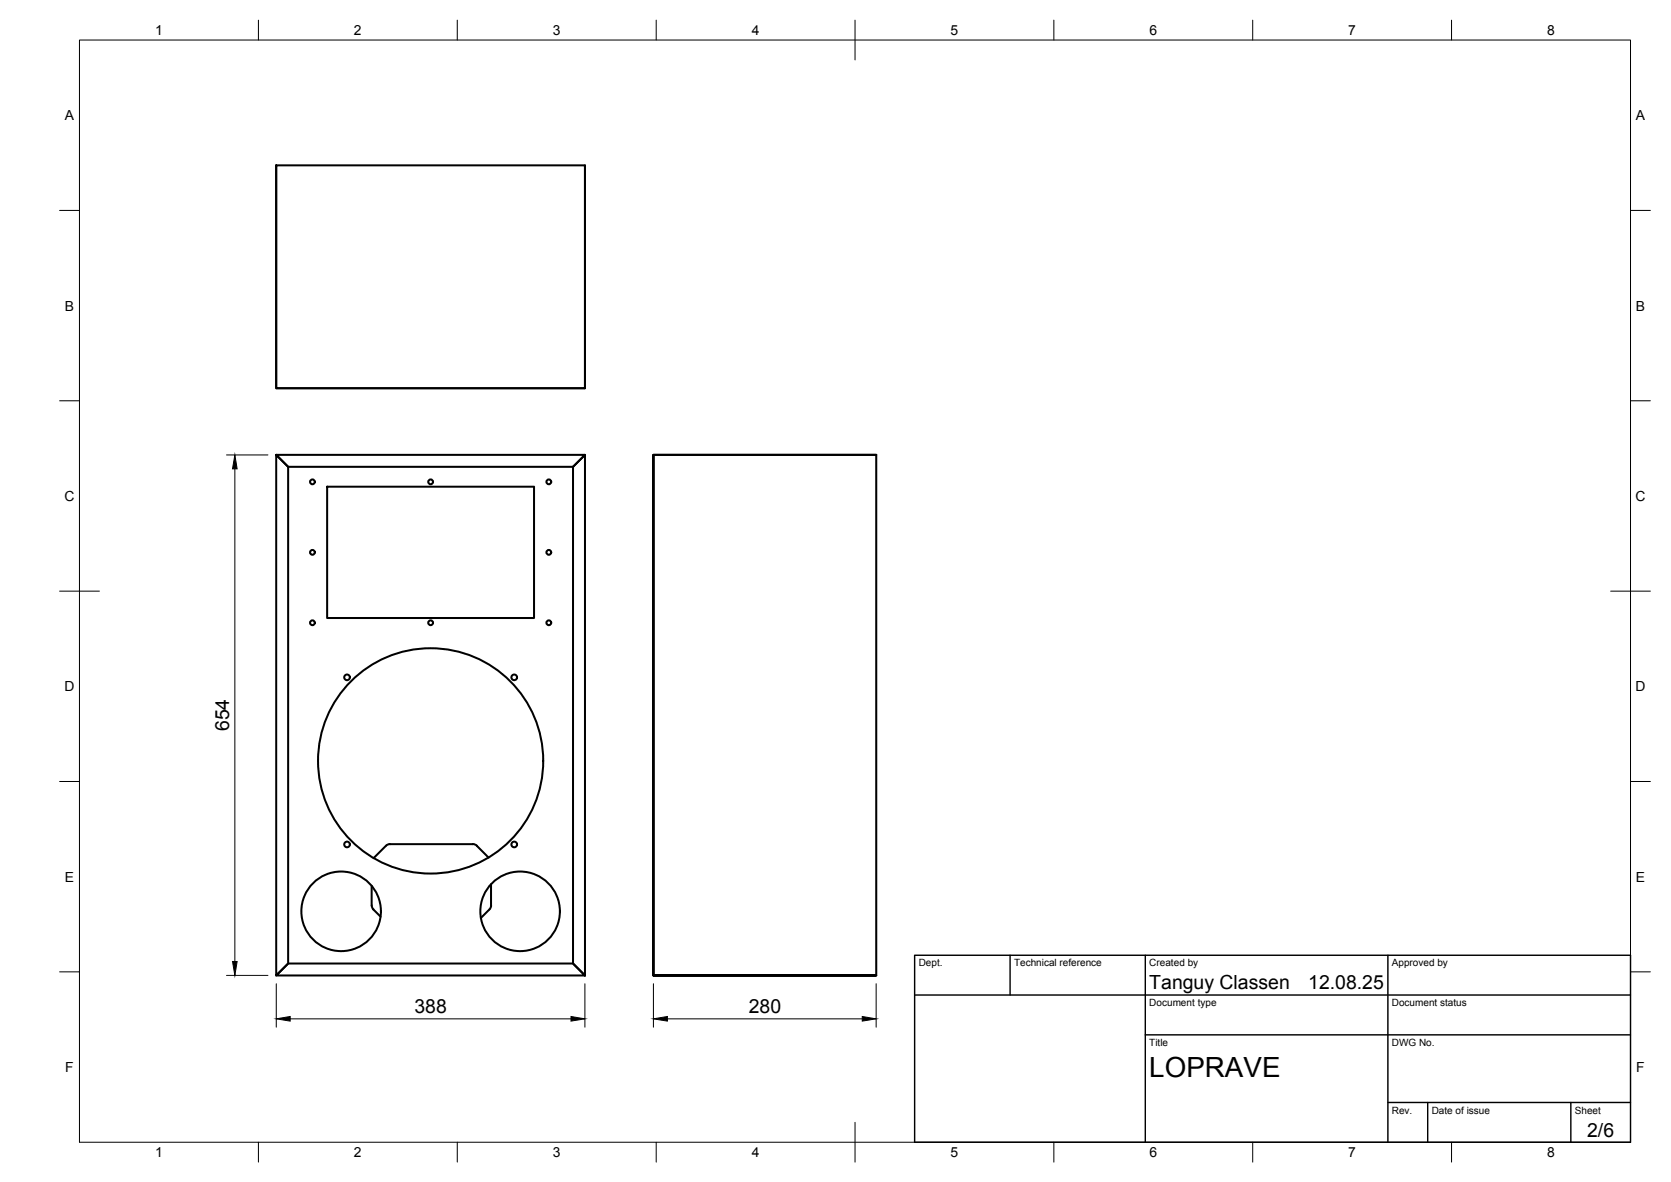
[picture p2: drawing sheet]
<svg xmlns="http://www.w3.org/2000/svg" width="420mm" height="297mm" viewBox="0 0 420 297" stroke-linecap="round" stroke-linejoin="round" font-family="sans-serif">
<!-- layer: Visible -->
<g fill="none" stroke="#000" stroke-width=".51">
<path d="M69.4 41.6h77.7v56h-77.7zM69.4 41.6v56h77.7v-56M69.4 114.3h77.7l-3 3h-71.6zM69.4 114.3l3.1 3v124.8l-3.1 3zM144.1 117.3l3-3v130.8l-3-3zM164.3 114.3v130.8v-130.8h56zM220.3 114.3v130.8h-56h56M82.3 122.3h52v33h-52zM98 212.1h20.9M98.1 212.1l-1 .4-3.2 3.2M118.9 212.1l1 .4 2.9 3M93.5 222.7v4.8l.4 1"/>
<path d="M93.9 228.5l1.8 1.8M123.5 222.2v5.6l-.4 .7-2.2 2.2M69.4 245.1l3.1-3h71.6l3 3z"/>
<circle cx="78.6" cy="138.8" r=".6"/>
<circle cx="78.6" cy="121.1" r=".6"/>
<circle cx="108.3" cy="121.1" r=".6"/>
<circle cx="138" cy="121.1" r=".6"/>
<circle cx="138" cy="138.8" r=".6"/>
<circle cx="78.6" cy="156.5" r=".6"/>
<circle cx="108.3" cy="156.5" r=".6"/>
<circle cx="138" cy="156.5" r=".6"/>
<circle cx="87.3" cy="170.2" r=".71"/>
<circle cx="129.3" cy="170.2" r=".71"/>
<circle cx="108.3" cy="191.2" r="28.3"/>
<circle cx="87.3" cy="212.2" r=".71"/>
<circle cx="129.3" cy="212.2" r=".71"/>
<circle cx="85.8" cy="229" r="10"/>
<circle cx="130.8" cy="229" r="10"/>
</g>
<!-- layer: BORDER -->
<g fill="none" stroke="#000" stroke-width=".25">
<path d="M20 10.1h390v276.9h-390zM65 5.1v5M115 5.1v5M165 5.1v5M215 5.1v10M265 5.1v5M315 5.1v5M365 5.1v5M15 52.9h5M410 52.9h5M15 100.7h5M410 100.7h5"/>
<path d="M15 148.6h10M405 148.6h10M15 196.4h5M410 196.4h5M15 244.2h5M410 244.2h5M65 287v5M115 287v5M165 287v5M215 282.1v9.9M265 287v5M315 287v5"/>
<path d="M365 287v5"/>
</g>
<!-- layer: TITLEBLOCK -->
<path d="M230 240.1h180v46.9h-180zM230 250h180M254 240.1v9.9M288 240.1v46.9M349 240.1v46.9M288 260.1h122M349 277.1h61M359 277.1v9.9M395 277.1v9.9" fill="none" stroke="#000" stroke-width=".36"/>
<!-- layer: FD_Dimensions -->
<path d="M57 114.3h10.4M59.1 117.8v123.8M57 245.1h10.4M69.5 247.2v10.9M73 256h70.6M147.1 247.2v10.9M164.3 247.2v10.9M167.8 256h49M220.3 247.2v10.9" fill="none" stroke="#000" stroke-width=".25"/>
<path d="M59.1 114.3l.5 3.5h-1.1zM58.5 241.6h1.1l-.5 3.5zM69.5 256l3.5-.6v1.2zM143.6 255.4l3.5 .6-3.5 .6zM164.3 256l3.5-.6v1.2zM216.8 255.4l3.5 .6-3.5 .6z" fill="#000" stroke="#000" stroke-width=".25"/>
<text font-size="7" x="289" y="270.6">LOPRAVE</text>
<g font-size="4.9">
<text x="57.6" y="183.8" transform="rotate(-90 57.6 183.8)">654</text>
<text x="289" y="248.5">Tanguy Classen</text>
<text x="329" y="248.5">12.08.25</text>
<text x="104.2" y="254.6">388</text>
<text x="188.3" y="254.6">280</text>
<text x="399.1" y="285.7">2/6</text>
</g>
<g font-size="3.5">
<text x="39" y="8.8">1</text>
<text x="89" y="8.8">2</text>
<text x="139" y="8.8">3</text>
<text x="189" y="8.8">4</text>
<text x="239" y="8.8">5</text>
<text x="289" y="8.8">6</text>
<text x="339" y="8.8">7</text>
<text x="389" y="8.8">8</text>
<text x="16.3" y="30.2">A</text>
<text x="411.3" y="30.2">A</text>
<text x="16.3" y="78">B</text>
<text x="411.3" y="78">B</text>
<text x="16.2" y="125.9">C</text>
<text x="411.2" y="125.9">C</text>
<text x="16.2" y="173.7">D</text>
<text x="411.2" y="173.7">D</text>
<text x="16.3" y="221.6">E</text>
<text x="411.3" y="221.6">E</text>
<text x="16.4" y="269.4">F</text>
<text x="411.4" y="269.4">F</text>
<text x="39" y="290.8">1</text>
<text x="89" y="290.8">2</text>
<text x="139" y="290.8">3</text>
<text x="189" y="290.8">4</text>
<text x="239" y="290.8">5</text>
<text x="289" y="290.8">6</text>
<text x="339" y="290.8">7</text>
<text x="389" y="290.8">8</text>
</g>
<g font-size="2.5">
<text x="231" y="242.9">Dept.</text>
<text x="255" y="242.9">Technical reference</text>
<text x="289" y="242.9">Created by</text>
<text x="350" y="242.9">Approved by</text>
<text x="289" y="252.8">Document type</text>
<text x="350" y="252.8">Document status</text>
<text x="289" y="262.9">Title</text>
<text x="350" y="262.9">DWG No.</text>
<text x="350" y="279.9">Rev.</text>
<text x="360" y="279.9">Date of issue</text>
<text x="396" y="279.9">Sheet</text>
</g>
</svg>
